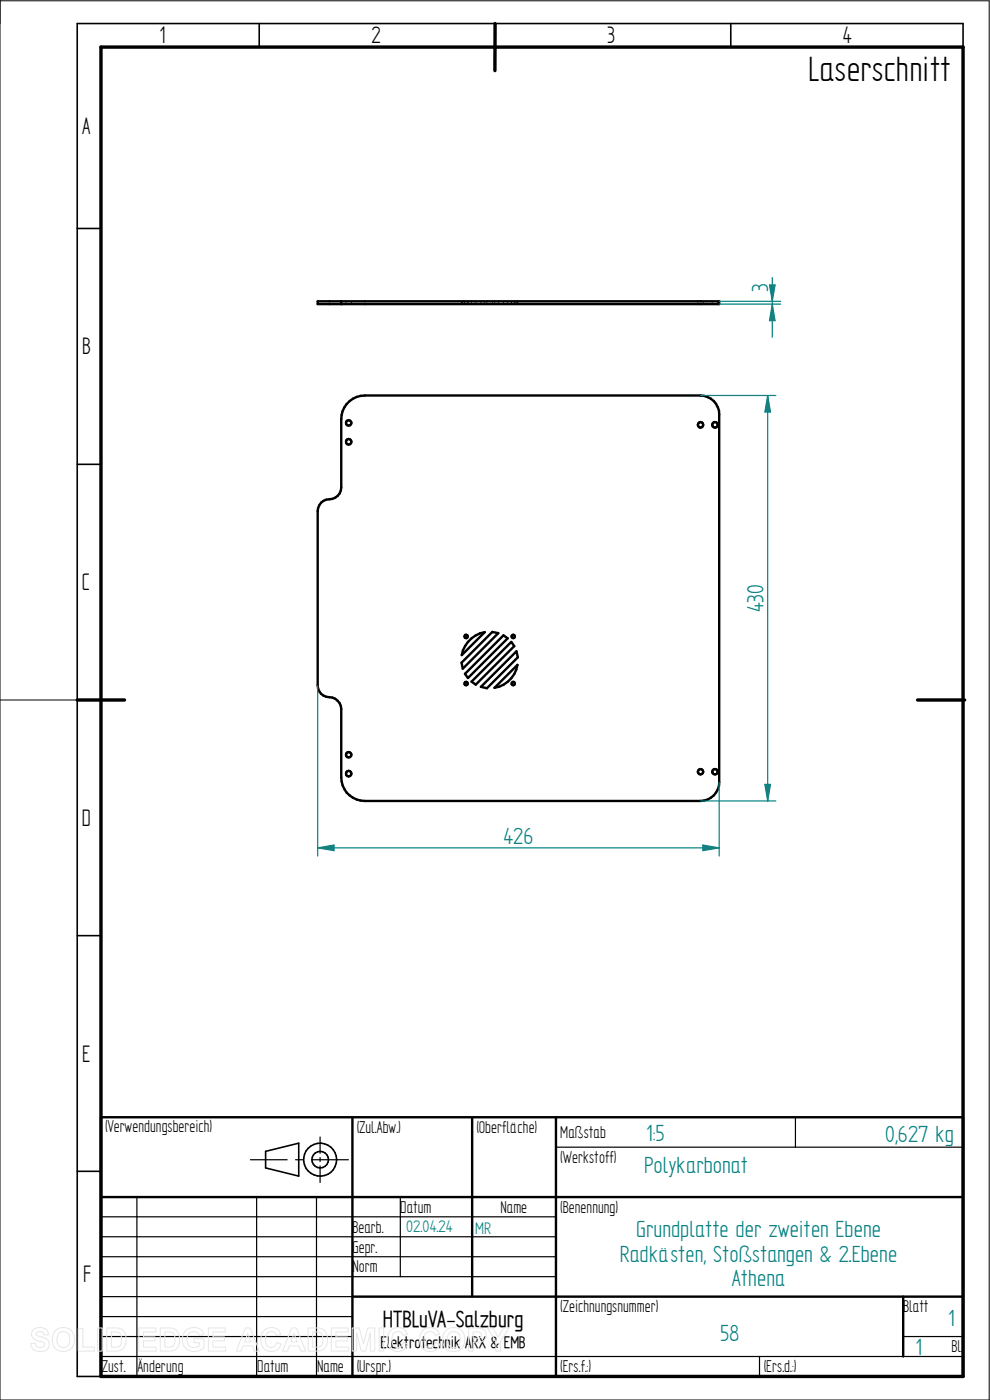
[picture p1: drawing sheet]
<svg xmlns="http://www.w3.org/2000/svg" width="210mm" height="297mm" viewBox="0 0 210 297" stroke-linecap="round" stroke-linejoin="round" font-family="sans-serif">
<path d="M0 0v297h209.8v-296.8h-209.8M0 148.5h16.4" fill="none" stroke="#000" stroke-width=".21"/>
<g fill="none" stroke="#000" stroke-width=".34">
<path d="M55 5v5M105 5v5M155 5v5M204.3 10v-5h-187.9v287h5M16.4 48.5h5M16.4 98.5h5M16.4 148.5h5M16.4 198.5h5M16.4 248.5h5M56.3 244.3l7.1-1.8v7l-7.1-1.7z"/>
<circle cx="67.9" cy="246" r="3.5"/>
<circle cx="67.9" cy="246" r="1.76"/>
</g>
<path d="M21.4 10h182.9v282h-182.9zM105 5v10M16.4 148.5h10M194.6 148.5h10" fill="none" stroke="#000" stroke-width=".72"/>
<g fill="none" stroke="#000" stroke-width=".51">
<path d="M67.4 63.9h85.2v.6h-85.2zM72.4 63.9v.6M73.5 85.7a5 5 0 0 1 3.9-1.8h71.2a4 4 0 0 1 4 4v78a4 4 0 0 1-4 4h-71.2a5 5 0 0 1-5-5v-14.5a2.8 2.8 0 0 0-3.2-2.6 2.46 2.46 0 0 1-1.8-2.4v-37a2.46 2.46 0 0 1 2.5-2.5 2.53 2.53 0 0 0 2.5-2.5v-14.5a5 5 0 0 1 1.1-3.2zM99.3 136.2a6.1 6.1 0 0 1 3.5-2.1l-4.8 4.9 .2-1zM106.8 134.8l.9 .6-8.4 8.4-.7-.8zM108.5 136.2l.6 .9-8.2 8.1-.9-.6zM109.6 138.2l.3 1.2-6.6 6.6-1.3-.3zM97.9 140.6l6.5-6.5 1.3 .2-7.5 7.6zM109.8 141.1a5.9 5.9 0 0 1-4.9 4.8zM21.4 237h182.9v55h-182.9zM74.8 237v55M100.2 237v38.1"/>
<path d="M117.9 237v55M21.4 254h182.9M74.8 275.1h129.5M191.6 275.1v12.7"/>
<circle cx="74" cy="93.7" r=".59"/>
<circle cx="74" cy="89.7" r=".58"/>
<circle cx="148.6" cy="90.1" r=".58"/>
<circle cx="151.7" cy="90.1" r=".58"/>
<circle cx="98.9" cy="135" r=".35"/>
<circle cx="108.9" cy="135" r=".35"/>
<circle cx="98.9" cy="145" r=".37"/>
<circle cx="108.9" cy="145" r=".35"/>
<circle cx="74" cy="164.1" r=".59"/>
<circle cx="74" cy="160.1" r=".58"/>
<circle cx="148.6" cy="163.7" r=".56"/>
<circle cx="151.7" cy="163.7" r=".56"/>
</g>
<g fill="none" stroke="#000" stroke-width=".25">
<path d="M73.4 63.9v.2M73.4 64.3v.2M74.5 63.9v.2M74.5 64.4v.1M97.9 63.9v.2M97.9 64.4v.1M98 63.9v.2M98 64.4v.1M98.2 63.9v.2M98.2 64.4v.1M98.5 63.9v.2M98.5 64.3v.2"/>
<path d="M98.6 63.9v.2M98.6 64.4v.1M99.2 63.9v.2M99.2 64.4v.1M99.3 63.9v.2M99.3 64.4v.1M100 63.9v.2M100 64.4v.1M100.9 63.9v.2M100.9 64.4v.1M102 63.9v.2M102 64.4v.1"/>
<path d="M102.8 63.9v.2M102.8 64.4v.1M103.3 63.9v.2M103.3 64.4v.1M104.4 63.9v.2M104.4 64.4v.1M104.9 63.9v.2M104.9 64.4v.1M105.7 63.9v.2M105.7 64.4v.1M106.8 63.9v.2M106.8 64.4v.1"/>
<path d="M107.7 63.9v.2M107.7 64.4v.1M108.5 63.9v.2M108.5 64.4v.1M108.5 64.3v.2M109.1 63.9v.2M109.1 64.4v.1M109.2 63.9v.2M109.2 64.4v.1M109.6 63.9v.2M109.6 64.4v.1M109.8 63.9v.2"/>
<path d="M109.8 64.4v.1M109.9 63.9v.2M109.9 64.4v.1M148 63.9v.2M148 64.3v.2M149.2 63.9v.2M149.2 64.4v.1M151.1 63.9v.2M151.1 64.3v.2M152.2 63.9v.2M152.2 64.4v.1M168.7 237v6.4"/>
<path d="M21.4 258.1h96.5M29 254v38M53.1 246h7.8M54.4 254v38M62.7 246h1.7M66.2 246h7.7M67.1 254v38M67.9 241.2v3.5M67.9 245.6v.8M67.9 247.4v3.5M84.9 254v16.8M117.9 243.4h86.4"/>
<path d="M21.4 270.8h96.5M21.4 266.6h96.5M21.4 262.4h96.5M21.4 275.1h53.4M21.4 279.3h53.4M21.4 287.8h182.9M21.4 283.5h53.4M161.1 287.8v4.2M191.6 283.5h12.7"/>
</g>
<path d="M152.6 63.9h13M152.6 64.5h13M163.2 60.5h1.2l-.6 3.4z" fill="none" stroke="#008080" stroke-width=".25"/>
<path d="M163.2 60.5h1.2l-.6 3.4z" fill="#008080"/>
<path d="M163.8 64.5l.6 3.5h-1.2z" fill="none" stroke="#008080" stroke-width=".25"/>
<path d="M163.8 64.5l.6 3.5h-1.2z" fill="#008080"/>
<path d="M163.8 58.9v12.6M148.6 83.9h16M162.9 83.9l.5 3.5h-1.1zM148.6 169.9h16" fill="none" stroke="#008080" stroke-width=".25"/>
<path d="M162.9 83.9l.5 3.5h-1.1z" fill="#008080"/>
<path d="M162.3 166.4h1.1l-.5 3.5z" fill="none" stroke="#008080" stroke-width=".25"/>
<path d="M162.3 166.4h1.1l-.5 3.5z" fill="#008080"/>
<path d="M162.9 83.9v86M67.4 145.4v36.2M149.1 179.3l3.5 .6-3.5 .6zM152.6 165.9v15.7" fill="none" stroke="#008080" stroke-width=".25"/>
<path d="M149.1 179.3l3.5 .6-3.5 .6z" fill="#008080"/>
<path d="M67.4 179.9l3.5-.6v1.2z" fill="none" stroke="#008080" stroke-width=".25"/>
<path d="M67.4 179.9l3.5-.6v1.2z" fill="#008080"/>
<path d="M67.4 179.9h85.2" fill="none" stroke="#008080" stroke-width=".25"/>
<g fill="none" stroke="#e6e6e6" stroke-width=".21">
<path d="M7.1 282.1a2.02 2.02 0 0 1 3.1 .7l.1 .4h-.9a.9 .9 0 0 0-.8-.7 .9 .9 0 0 0-.9 .5l.1 .3 .5 .2a2.15 2.15 0 0 1 2.1 1.4 1.72 1.72 0 0 1-2.3 1.8l-.7-.2-.7-.7-.2-.8 1-.1a1.06 1.06 0 0 0 .9 1 1.06 1.06 0 0 0 1.1-.7 1.66 1.66 0 0 0-1.6-.8 1.37 1.37 0 0 1-.8-2.3zM11.8 282.3a2.46 2.46 0 0 1 3.1-.2 2.46 2.46 0 0 1 .8 3 2.4 2.4 0 0 1-3.1 1.5 2.4 2.4 0 0 1-1.5-3.1l.2-.5zM12.4 282.9a1.39 1.39 0 0 1 1.7-.3 1.39 1.39 0 0 1 .7 1.6 1.41 1.41 0 0 1-1.4 1.7 1.41 1.41 0 0 1-1.3-1.7l.1-.8zM16.6 281.8h1v4h2.4v.8h-3.4zM20.7 281.7h1v4.9h-1zM22.6 281.7h1.9a2.2 2.2 0 0 1 2.2 2.8 2.02 2.02 0 0 1-2.2 2.1h-1.9zM23.6 282.6a1.8 1.8 0 0 1 2 .5 2.09 2.09 0 0 1-.4 2.6l-1.6 .1zM29.5 281.7h3.6v.9h-2.7v1h2.5v.9h-2.5v1.3h2.7v.8h-3.6zM34 281.7h1.8a2.2 2.2 0 0 1 2.3 2.8 2.02 2.02 0 0 1-2.2 2.1h-1.9zM35 282.6a1.8 1.8 0 0 1 1.9 .5 2.09 2.09 0 0 1-.4 2.6l-1.5 .1zM39.4 282.3a2.33 2.33 0 0 1 3.8 .8l-1 .2a1.37 1.37 0 0 0-1.6-.7 1.37 1.37 0 0 0-.9 1.5 1.56 1.56 0 0 0 .8 1.6 1.56 1.56 0 0 0 1.8-.2v-.6h-1.2v-.9h2.2v2a2.65 2.65 0 0 1-3.1 .5 2.65 2.65 0 0 1-1.5-2.7l.3-1zM44.2 281.7h3.6v.9h-2.6v1h2.4v.9h-2.4v1.3h2.7v.8h-3.7z"/>
<path d="M52 281.7h1.1l1.9 4.9h-1l-.4-1.1h-2l-.4 1.1h-1.1zM52.6 282.9l.6 1.8h-1.3zM56 282.3a2.12 2.12 0 0 1 3.6 .8l-1 .2a1.24 1.24 0 0 0-1.6-.7 1.24 1.24 0 0 0-.7 1.6 1.28 1.28 0 0 0 .4 1.4 1.28 1.28 0 0 0 1.6 0l.4-.8 .9 .3a2.19 2.19 0 0 1-2.5 1.6 2.19 2.19 0 0 1-1.8-2.5l.1-.9zM61.9 281.7h1l2 4.9h-1.1l-.4-1.1h-2l-.4 1.1h-1.1zM62.4 282.9l.7 1.8h-1.4zM65.4 281.7h1.8a2.2 2.2 0 0 1 2.3 2.8 2.02 2.02 0 0 1-2.3 2.1h-1.8zM66.3 282.6a1.8 1.8 0 0 1 2 .5 2.09 2.09 0 0 1-.4 2.6l-1.6 .1zM70.3 281.7h3.6v.9h-2.7v1h2.5v.9h-2.5v1.3h2.8v.8h-3.7zM74.7 281.7h1.5l.9 3.4 .9-3.4h1.5v4.9h-.9l-.1-3.8-.9 3.8h-1l-.9-3.8-.1 3.8h-.9zM80.4 281.7h1v4.9h-1zM82.8 282.3a2.12 2.12 0 0 1 3.6 .8l-.9 .2a1.24 1.24 0 0 0-1.6-.7 1.24 1.24 0 0 0-.8 1.6 1.28 1.28 0 0 0 .5 1.4 1.28 1.28 0 0 0 1.5 0l.4-.8 .9 .3a2.19 2.19 0 0 1-2.5 1.6 2.19 2.19 0 0 1-1.7-2.5l.1-.9zM89.6 282.3a2.12 2.12 0 0 1 3.6 .8l-.9 .2a1.24 1.24 0 0 0-1.6-.7 1.24 1.24 0 0 0-.7 1.6 1.28 1.28 0 0 0 .4 1.4 1.28 1.28 0 0 0 1.5 0l.4-.8 1 .3a2.19 2.19 0 0 1-2.6 1.6 2.19 2.19 0 0 1-1.7-2.5l.1-.9z"/>
<path d="M94.6 282.3a2.46 2.46 0 0 1 3.1-.2 2.46 2.46 0 0 1 .8 3 2.4 2.4 0 0 1-3.1 1.5 2.4 2.4 0 0 1-1.4-3.1l.1-.5zM95.2 282.9a1.39 1.39 0 0 1 1.7-.3 1.39 1.39 0 0 1 .7 1.6 1.41 1.41 0 0 1-1.3 1.7 1.41 1.41 0 0 1-1.4-1.7l.1-.8zM99.4 281.7h1.6a1.61 1.61 0 0 1 2.1 1.5 1.62 1.62 0 0 1-2.1 1.6h-.6v1.8h-1zM100.4 282.6a1.62 1.62 0 0 1 1.7 .3 .7 .7 0 0 1-.1 .8 .7 .7 0 0 1-.7 .2h-.9zM103.4 281.7h1.1l1.2 2 1.1-2h1.2l-1.8 2.9v2h-1v-2z"/>
</g>
<text font-size="8.4" x="171.4" y="17.1">Laserschnitt</text>
<g font-size="5.7">
<text x="33.8" y="9.2">1</text>
<text x="78.8" y="9.2">2</text>
<text x="128.8" y="9.2">3</text>
<text x="178.8" y="9.2">4</text>
<text x="17.4" y="28.4">A</text>
<text x="17.4" y="75.2">B</text>
<text x="17.4" y="125.2">C</text>
<text x="17.4" y="175.2">D</text>
<text x="17.4" y="225.2">E</text>
<text x="17.6" y="271.9">F</text>
</g>
<g font-size="5.6" fill="#008080">
<text x="163" y="61.9" transform="rotate(-90 163 61.9)">3</text>
<text x="162" y="129.9" transform="rotate(-90 162 129.9)">430</text>
<text x="106.8" y="179">426</text>
<text x="137.1" y="242">1:5</text>
<text x="187.8" y="242.2">0,627 kg</text>
<text x="136.7" y="248.8">Polykarbonat</text>
<text x="135" y="262.4">Grundplatte der zweiten Ebene</text>
<text x="131.5" y="267.6">Radkästen, Stoßstangen &amp; 2.Ebene</text>
<text x="155.3" y="272.9">Athena</text>
<text x="201.2" y="281.3">1</text>
<text x="152.7" y="284.6">58</text>
<text x="194.2" y="287.4">1</text>
</g>
<text font-size="5.5" x="81.2" y="281.5">HTBLuVA-Salzburg</text>
<g font-size="4.1">
<text x="22.3" y="240.2">(Verwendungsbereich)</text>
<text x="75.7" y="240.4">(Zul.Abw.)</text>
<text x="101.1" y="240.4">(Oberfläche)</text>
<text x="118.8" y="241.4">Maßstab</text>
<text x="118.8" y="246.7">(Werkstoff)</text>
<text x="84.9" y="257.3">Datum</text>
<text x="106.2" y="257.3">Name</text>
<text x="118.8" y="257.3">(Benennung)</text>
<text x="74.8" y="261.5">Bearb.</text>
<text x="74.8" y="265.7">Gepr.</text>
<text x="74.8" y="270">Norm</text>
<text x="118.8" y="278.4">(Zeichnungsnummer)</text>
<text x="191.6" y="278.4">Blatt</text>
<text x="201.8" y="286.9">Bl.</text>
<text x="21.6" y="291.1">Zust.</text>
<text x="29.2" y="291.1">Änderung</text>
<text x="54.6" y="291.1">Datum</text>
<text x="67.3" y="291.1">Name</text>
<text x="75.7" y="291.1">(Urspr.)</text>
<text x="118.8" y="291.1">(Ers.f.:)</text>
<text x="162" y="291.1">(Ers.d.:)</text>
</g>
<g font-size="4" fill="#008080">
<text x="86.2" y="261.5">02.04.24</text>
<text x="100.8" y="261.7">MR</text>
</g>
<text font-size="4" x="80.7" y="286">Elektrotechnik ARX &amp; EMB</text>
</svg>
